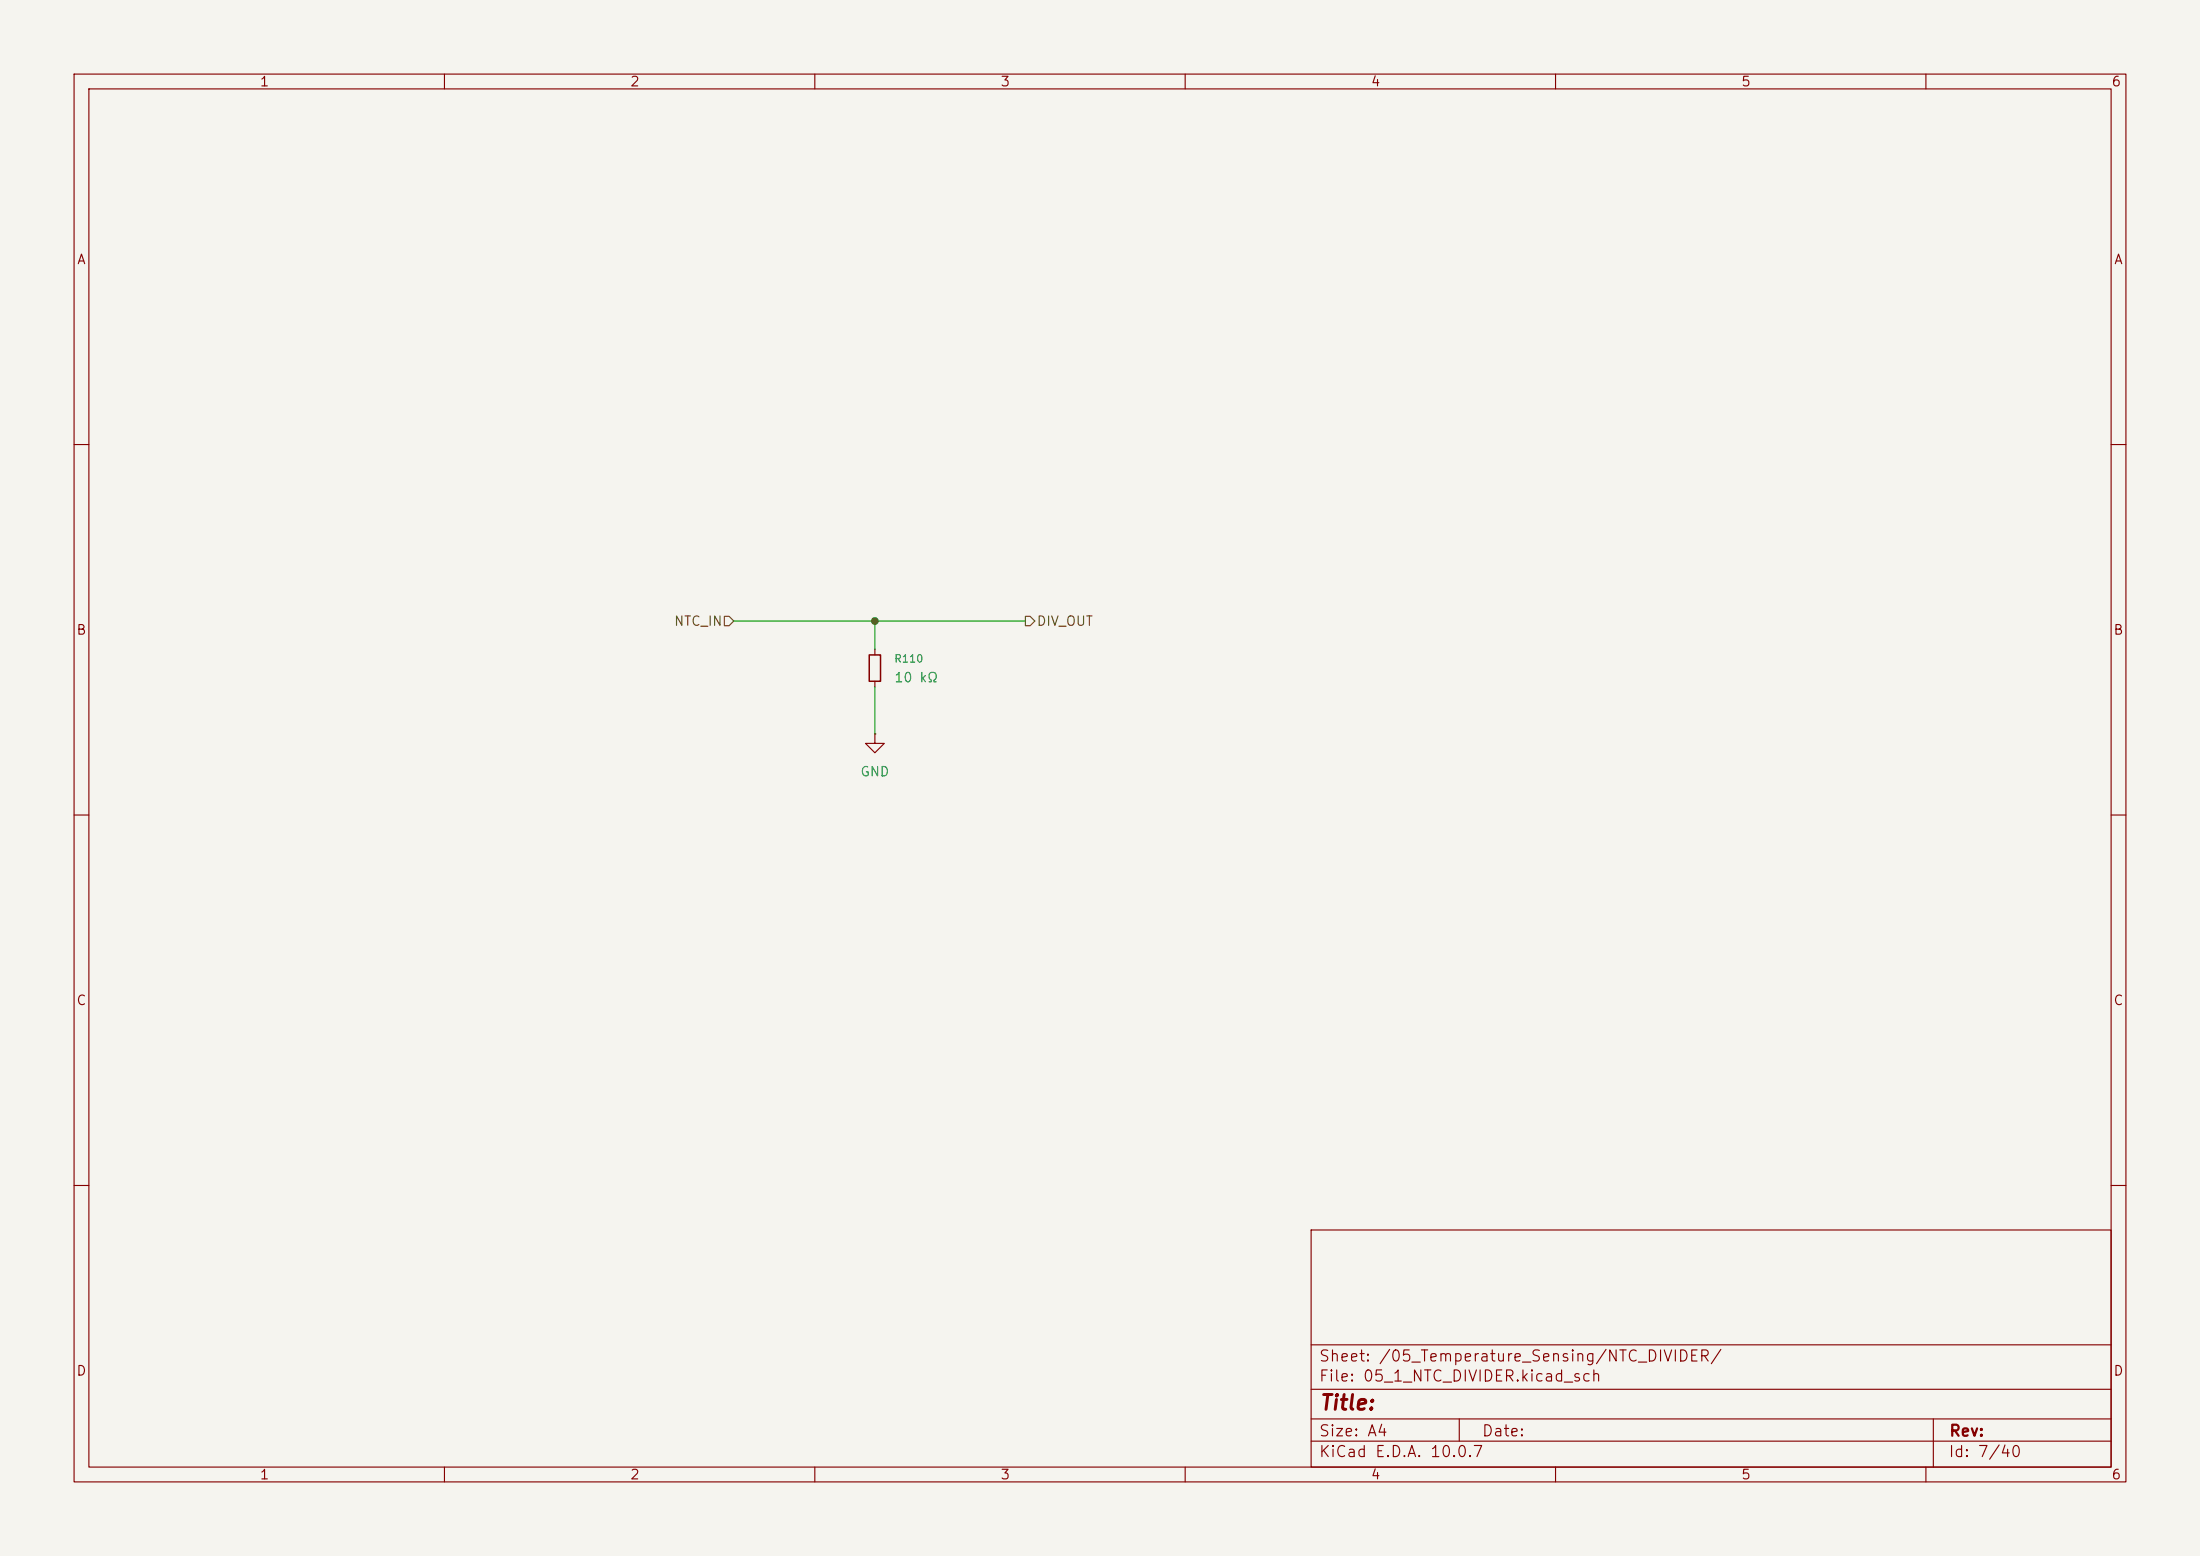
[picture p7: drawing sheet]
(kicad_sch
 (version 20260306)
 (generator "eeschema")
 (generator_version "10.0")
 (paper "A4")
 (lib_symbols
  (symbol "Device:R_Small"
   (pin_numbers (hide yes))
   (pin_names
    (offset 0.254) (hide yes)) (exclude_from_sim no) (in_bom yes) (on_board yes)
   (in_pos_files yes)
   (duplicate_pin_numbers_are_jumpers no)
   (property "Reference" "R" (at 0 0 90) (show_name no) (do_not_autoplace no) (effects (font (size 1.016 1.016))))
   (property "Value" "R_Small" (at 1.778 0 90) (show_name no) (do_not_autoplace no) (effects (font (size 1.27 1.27))))
   (property "Footprint" "" (at 0 0 0) (show_name no) (do_not_autoplace no) (hide yes) (effects (font (size 1.27 1.27))))
   (property "Datasheet" "" (at 0 0 0) (show_name no) (do_not_autoplace no) (hide yes) (effects (font (size 1.27 1.27))))
   (property "Description" "Resistor, small symbol" (at 0 0 0) (show_name no) (do_not_autoplace no) (hide yes) (effects (font (size 1.27 1.27))))
   (symbol "R_Small_0_1"
    (rectangle (start -0.762 1.778) (end 0.762 -1.778) (stroke (width 0.2032) (type default)) (fill (type none))))
   (symbol "R_Small_1_1"
    (pin passive line (at 0 2.54 270) (length 0.762) (name "" (effects (font (size 1.27 1.27)))) (number "1" (effects (font (size 1.27 1.27)))))
    (pin passive line (at 0 -2.54 90) (length 0.762) (name "" (effects (font (size 1.27 1.27)))) (number "2" (effects (font (size 1.27 1.27))))))
   (embedded_fonts no))
  (symbol "power:GND"
   (power global)
   (pin_numbers (hide yes))
   (pin_names
    (offset 0) (hide yes)) (exclude_from_sim no) (in_bom yes) (on_board yes)
   (in_pos_files yes)
   (duplicate_pin_numbers_are_jumpers no)
   (property "Reference" "#PWR" (at 0 -6.35 0) (show_name no) (do_not_autoplace no) (hide yes) (effects (font (size 1.27 1.27))))
   (property "Value" "GND" (at 0 -3.81 0) (show_name no) (do_not_autoplace no) (effects (font (size 1.27 1.27))))
   (property "Footprint" "" (at 0 0 0) (show_name no) (do_not_autoplace no) (hide yes) (effects (font (size 1.27 1.27))))
   (property "Datasheet" "" (at 0 0 0) (show_name no) (do_not_autoplace no) (hide yes) (effects (font (size 1.27 1.27))))
   (property "Description" "Power symbol creates a global label with name \"GND\" , ground" (at 0 0 0) (show_name no) (do_not_autoplace no) (hide yes) (effects (font (size 1.27 1.27))))
   (symbol "GND_0_1"
    (polyline (pts (xy 0 0) (xy 0 -1.27) (xy 1.27 -1.27) (xy 0 -2.54) (xy -1.27 -1.27) (xy 0 -1.27)) (stroke (width 0) (type default)) (fill (type none))))
   (symbol "GND_1_1"
    (pin power_in line (at 0 0 270) (length 0) (name "" (effects (font (size 1.27 1.27)))) (number "1" (effects (font (size 1.27 1.27))))))
   (embedded_fonts no)))
 (junction
  (at 118.11 83.82)
  (diameter 0)
  (color 0 0 0 0))
 (wire
  (pts (xy 99.06 83.82) (xy 118.11 83.82))
  (stroke (width 0) (type default)))
 (wire
  (pts (xy 118.11 83.82) (xy 118.11 87.63))
  (stroke (width 0) (type default)))
 (wire
  (pts (xy 118.11 83.82) (xy 138.43 83.82))
  (stroke (width 0) (type default)))
 (wire
  (pts (xy 118.11 92.71) (xy 118.11 99.06))
  (stroke (width 0) (type default)))
 (hierarchical_label "NTC_IN"
  (shape input)
  (at 99.06 83.82 180)
  (effects (font (size 1.27 1.27)) (justify right)))
 (hierarchical_label "DIV_OUT"
  (shape output)
  (at 138.43 83.82 0)
  (effects (font (size 1.27 1.27)) (justify left)))
 (symbol
  (lib_id "power:GND")
  (at 118.11 99.06 0)
  (unit 1)
  (body_style 1)
  (exclude_from_sim no)
  (in_bom yes)
  (on_board yes)
  (in_pos_files yes)
  (dnp no)
  (fields_autoplaced yes)
  (property "Reference" "#PWR039" (at 118.11 105.41 0) (hide yes) (show_name no) (do_not_autoplace no) (effects (font (size 1.27 1.27))))
  (property "Value" "GND" (at 118.11 104.14 0) (show_name no) (do_not_autoplace no) (effects (font (size 1.27 1.27))))
  (property "Footprint" "" (at 118.11 99.06 0) (hide yes) (show_name no) (do_not_autoplace no) (effects (font (size 1.27 1.27))))
  (property "Datasheet" "" (at 118.11 99.06 0) (hide yes) (show_name no) (do_not_autoplace no) (effects (font (size 1.27 1.27))))
  (property "Description" "Power symbol creates a global label with name \"GND\" , ground" (at 118.11 99.06 0) (hide yes) (show_name no) (do_not_autoplace no) (effects (font (size 1.27 1.27))))
  (pin "1")
  (instances (project "16s_BMS" (path "" (reference "#PWR039") (unit 1)) (path "" (reference "#PWR036") (unit 1)) (path "" (reference "#PWR049") (unit 1)) (path "" (reference "#PWR037") (unit 1)) (path "" (reference "#PWR032") (unit 1)) (path "" (reference "#PWR040") (unit 1)) (path "" (reference "#PWR050") (unit 1)) (path "" (reference "#PWR048") (unit 1)) (path "" (reference "#PWR047") (unit 1)) (path "" (reference "#PWR028") (unit 1)) (path "" (reference "#PWR042") (unit 1)) (path "" (reference "#PWR024") (unit 1)) (path "" (reference "#PWR052") (unit 1)) (path "" (reference "#PWR021") (unit 1)) (path "" (reference "#PWR035") (unit 1)) (path "" (reference "#PWR030") (unit 1)) (path "" (reference "#PWR026") (unit 1)) (path "" (reference "#PWR033") (unit 1)) (path "" (reference "#PWR025") (unit 1)) (path "" (reference "#PWR022") (unit 1)) (path "" (reference "#PWR034") (unit 1)) (path "" (reference "#PWR041") (unit 1)) (path "" (reference "#PWR043") (unit 1)) (path "" (reference "#PWR051") (unit 1)) (path "" (reference "#PWR027") (unit 1)) (path "" (reference "#PWR038") (unit 1)) (path "" (reference "#PWR023") (unit 1)) (path "" (reference "#PWR046") (unit 1)) (path "" (reference "#PWR031") (unit 1)) (path "" (reference "#PWR045") (unit 1)) (path "" (reference "#PWR029") (unit 1)) (path "" (reference "#PWR044") (unit 1)))))
 (symbol
  (lib_id "Device:R_Small")
  (at 118.11 90.17 0)
  (unit 1)
  (body_style 1)
  (exclude_from_sim no)
  (in_bom yes)
  (on_board yes)
  (in_pos_files yes)
  (dnp no)
  (fields_autoplaced yes)
  (property "Reference" "R88" (at 120.65 88.8999 0) (show_name no) (do_not_autoplace no) (effects (font (size 1.016 1.016)) (justify left)))
  (property "Value" "10 kΩ" (at 120.65 91.4399 0) (show_name no) (do_not_autoplace no) (effects (font (size 1.27 1.27)) (justify left)))
  (property "Footprint" "HomeBus:R_0805_2012Metric_Pad1.20x1.40mm_HandSolder" (at 118.11 90.17 0) (hide yes) (show_name no) (do_not_autoplace no) (effects (font (size 1.27 1.27))))
  (property "Datasheet" "" (at 118.11 90.17 0) (hide yes) (show_name no) (do_not_autoplace no) (effects (font (size 1.27 1.27))))
  (property "Description" "Resistor, small symbol" (at 118.11 90.17 0) (hide yes) (show_name no) (do_not_autoplace no) (effects (font (size 1.27 1.27))))
  (pin "1")
  (pin "2")
  (instances (project "16s_BMS" (path "" (reference "R88") (unit 1)) (path "" (reference "R85") (unit 1)) (path "" (reference "R98") (unit 1)) (path "" (reference "R86") (unit 1)) (path "" (reference "R81") (unit 1)) (path "" (reference "R89") (unit 1)) (path "" (reference "R99") (unit 1)) (path "" (reference "R97") (unit 1)) (path "" (reference "R96") (unit 1)) (path "" (reference "R77") (unit 1)) (path "" (reference "R91") (unit 1)) (path "" (reference "R73") (unit 1)) (path "" (reference "R110") (unit 1)) (path "" (reference "R62") (unit 1)) (path "" (reference "R84") (unit 1)) (path "" (reference "R79") (unit 1)) (path "" (reference "R75") (unit 1)) (path "" (reference "R82") (unit 1)) (path "" (reference "R74") (unit 1)) (path "" (reference "R64") (unit 1)) (path "" (reference "R83") (unit 1)) (path "" (reference "R90") (unit 1)) (path "" (reference "R92") (unit 1)) (path "" (reference "R100") (unit 1)) (path "" (reference "R76") (unit 1)) (path "" (reference "R87") (unit 1)) (path "" (reference "R66") (unit 1)) (path "" (reference "R95") (unit 1)) (path "" (reference "R80") (unit 1)) (path "" (reference "R94") (unit 1)) (path "" (reference "R78") (unit 1)) (path "" (reference "R93") (unit 1))))))
